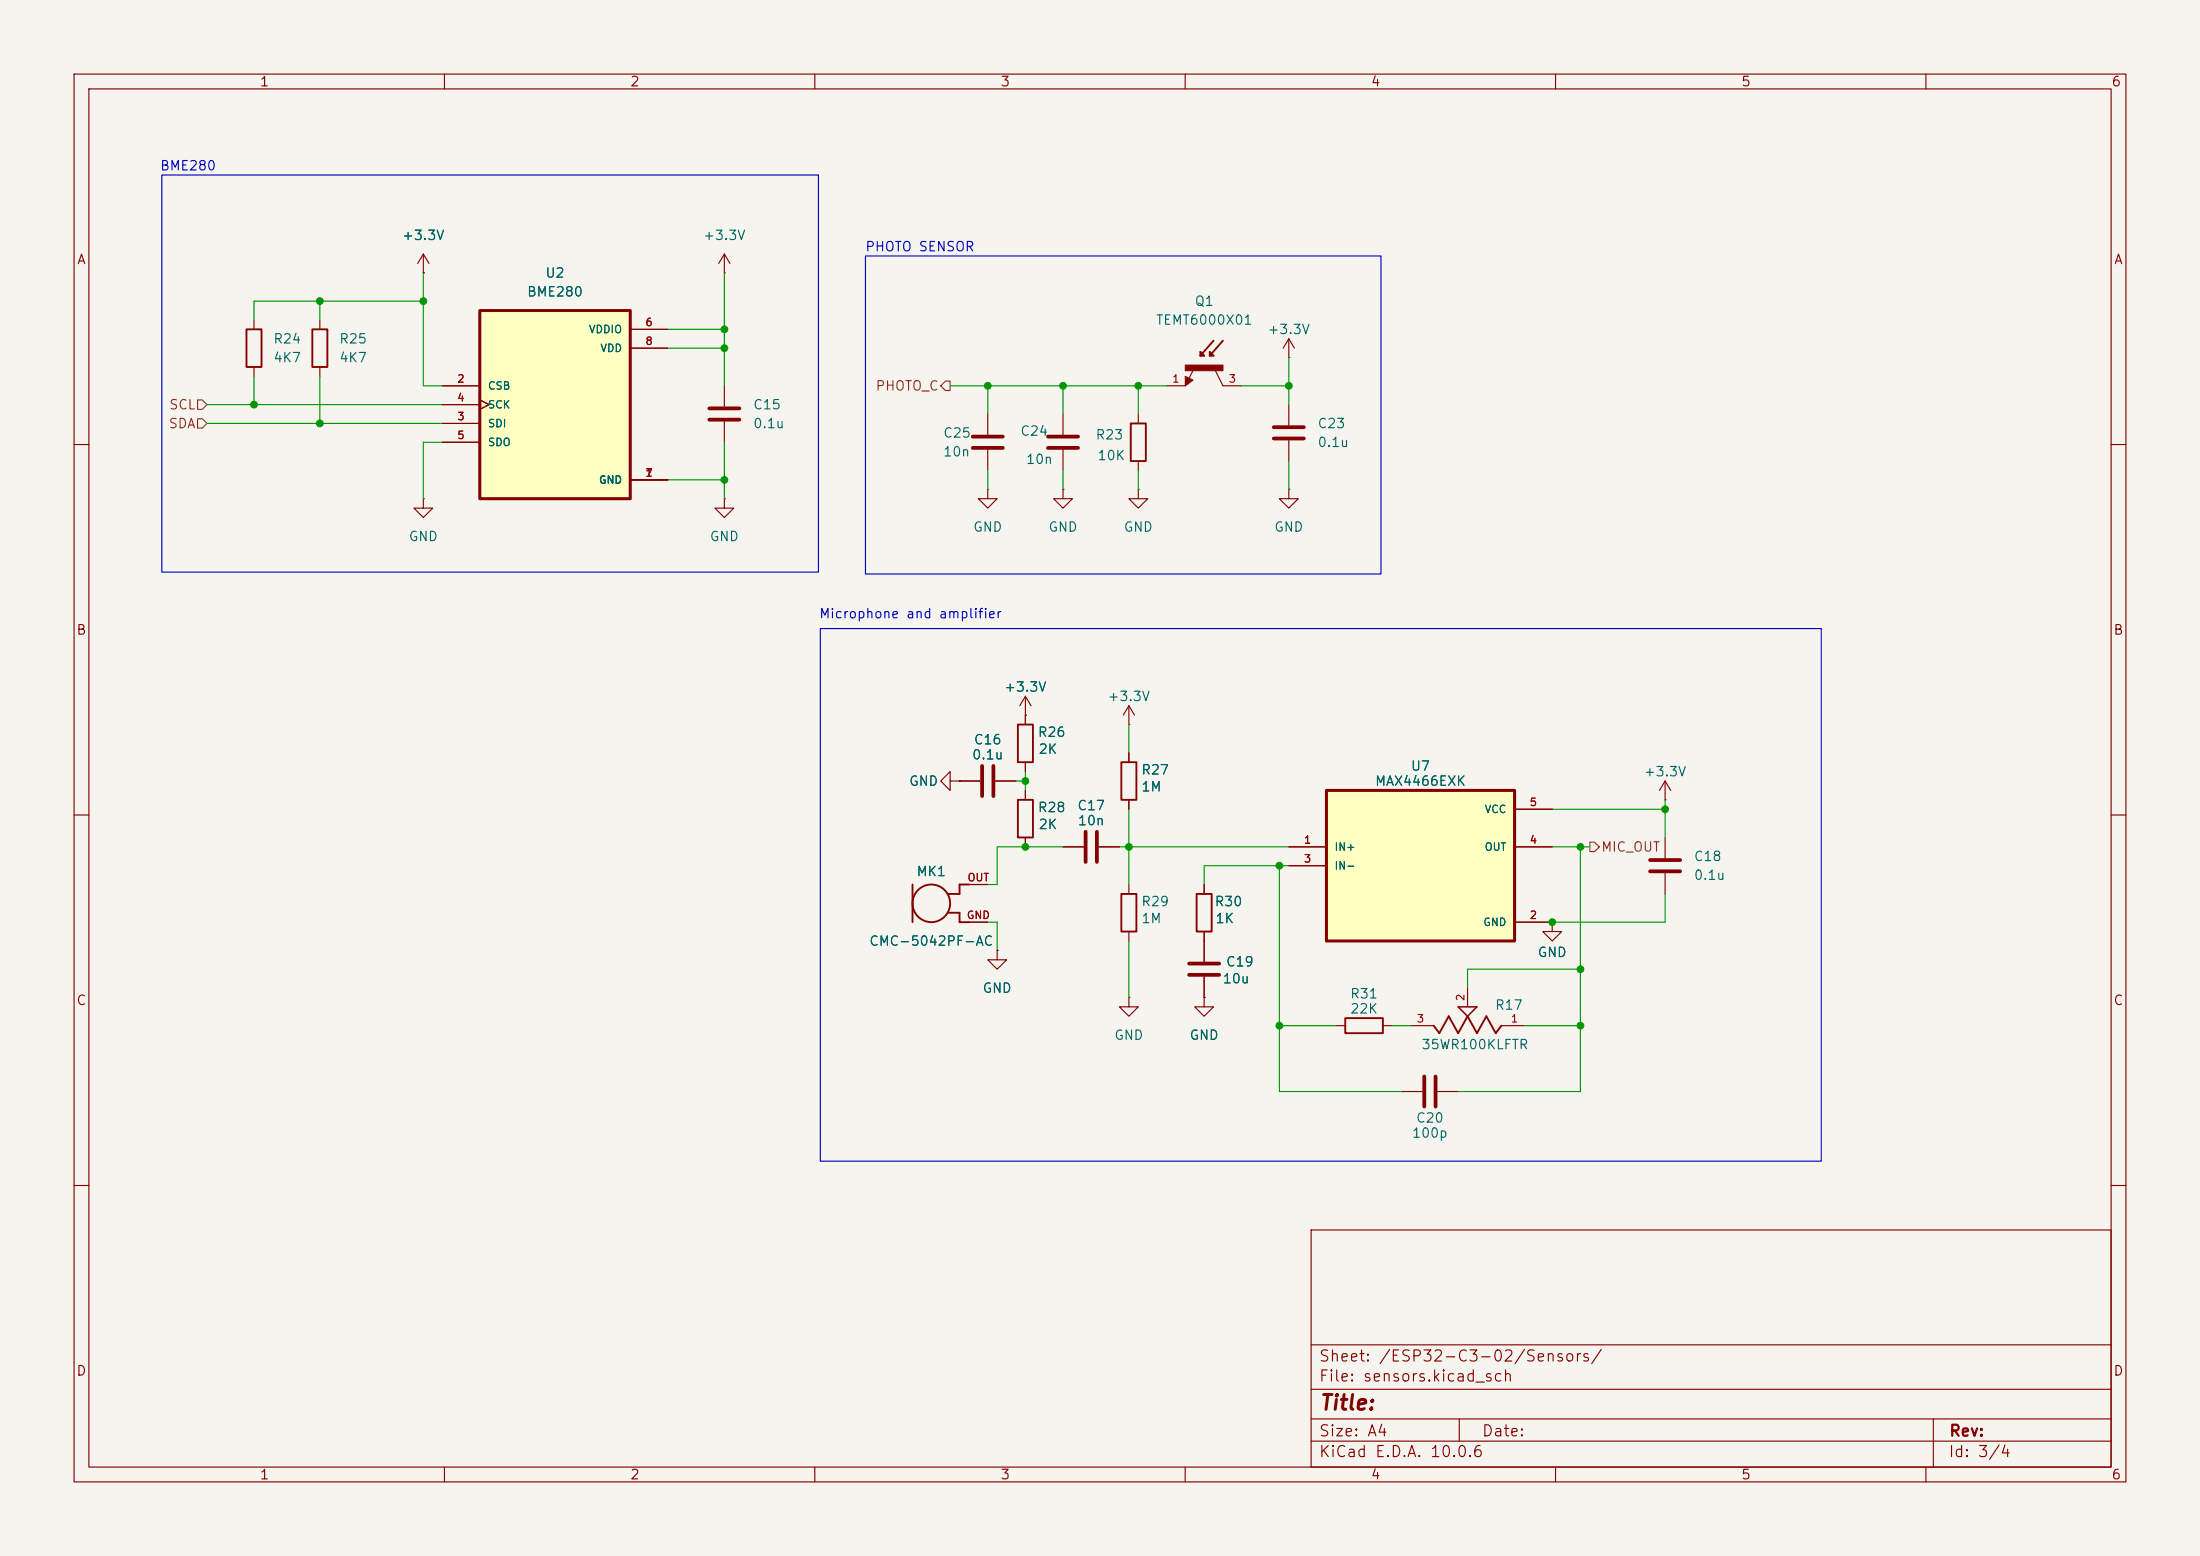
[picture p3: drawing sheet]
<svg xmlns="http://www.w3.org/2000/svg" width="297mm" height="210mm" viewBox="0 0 297 210" stroke-linecap="round" stroke-linejoin="round" font-family="sans-serif">
<path d="M0 0h297v210h-297z" fill="#f5f4ef" stroke="#f5f4ef" stroke-width=".14"/>
<g fill="none" stroke="#840000" stroke-width=".15">
<path d="M10 10h277v190h-277zM12 12h273v186h-273zM60 10v2M110 10v2M160 10v2M210 10v2M260 10v2M34.3 43.2v1.3M34.3 49.5v1.3M43.2 43.2v1.3M43.2 49.5v1.3M133.3 55.9v2.8"/>
<path d="M143.5 55.9v2.8M153.7 55.9v1.3M174 48.3h.1M174 45.7l-.8 1.3M174 45.7l.8 1.3M174 45.7v2.6M174 54.6v2.8M174 59.4v2.8M10 60h2M133.3 66v1.3h1.3l-1.3 1.3-1.2-1.3h1.2M133.3 66h.1M133.3 60.7v2.8"/>
<path d="M143.5 60.7v2.8M153.7 66v1.3h1.2l-1.2 1.3-1.3-1.3h1.3M153.7 66h.1M153.7 62.2v1.3M174 66v1.3h1.3l-1.3 1.3-1.3-1.3h1.3M174 66h.1M285 60h2M138.4 96.5h.1M138.4 94l-.7 1.3M138.4 94l.8 1.3M138.4 94v3.8M152.4 97.8h.1"/>
<path d="M152.4 95.3v2.5M152.4 95.3l-.8 1.2M152.4 95.3l.8 1.2M10 110h2M129.5 105.4h2.8M130.8 119.4h2.5M134.4 105.4h2.8M138.4 102.9v1.2M152.4 119.4v1.3M162.6 119.4v1.3M285 110h2M130.8 124.5h2.5"/>
<path d="M152.4 125.7v1.3M162.6 125.7v1.3M180.3 138.4h1.3M186.7 138.4h1.3M190.5 138.4h3M198.1 133.4v2.5M202.7 138.4h3M209.5 124.5v1.2h1.3l-1.3 1.3-1.2-1.3h1.2M209.5 124.5h.1M189.2 147.3h2.8M194.1 147.3h2.7M10 160h2"/>
<path d="M177 166h108v32h-108zM285 160h2M60 198v2M110 198v2M160 198v2M177 194.5h108M177 191.5h108M177 187.5h108M177 181.5h108M197 191.5v3M210 198v2M260 198v2"/>
<path d="M261 191.5v6.5"/>
</g>
<g fill="none" stroke="#840000" stroke-width=".25">
<path d="M33.3 44.5h2v5h-2zM42.2 44.5h2v5h-2zM152.7 57.2h2v5h-2zM137.4 97.8h2v5.1h-2zM123.2 119.4v5.1M130.8 119.4h-1.3v1.3h-1.5M128 123.2h1.5v1.3h1.3M151.4 120.7h2v5h-2zM161.5 120.7h2.1v5h-2.1zM181.6 137.4h5.1v2h-5.1zM193.5 138.4l.8 1 1.3-2.2 1.2 2.2 1.3-2.2 1.3 2.2 1.3-2.2 1.2 2.2 .8-1"/>
<circle cx="125.7" cy="121.9" r="2.54"/>
</g>
<path d="M131.3 58.9h4.1M141.5 58.9h4M172 57.7h4M172 59.2h4M131.3 60.5h4.1M141.5 60.5h4M132.6 103.4v4M134.1 103.4v4M192.3 145.3v4.1M193.8 145.3v4.1" fill="none" stroke="#840000" stroke-width=".51"/>
<path d="M196.8 135.9h2.6l-1.3 1.3z" fill="none" stroke="#840000" stroke-width=".2"/>
<path d="M64.8 41.9h20.3v25.4h-20.3z" fill="#ffffc2"/>
<path d="M64.8 41.9h20.3v25.4h-20.3z" fill="none" stroke="#840000" stroke-width=".41"/>
<g fill="none" stroke="#840000" stroke-width=".15">
<path d="M57.1 36.8h.1M57.1 34.3l-.7 1.3M57.1 34.3l.8 1.3M57.1 34.3v2.5M59.7 52.1h5.1M59.7 57.2h5.1M59.7 54.6h5.1M59.7 59.7h5.1M64.8 54l1.2 .6-1.2 .6M85.1 44.5h5.1M85.1 47h5.1M157.5 52.1h2.5"/>
<path d="M160 50.8l1 .5-1 .8zM161.1 49.8l-.6 1.3M164.1 50l1 2.1h2.5M57.1 67.3v1.3h1.3l-1.3 1.3-1.2-1.3h1.2M57.1 67.3h.1M85.1 64.8h5.1M224.8 108h.1M224.8 105.4l-.8 1.3M224.8 105.4l.8 1.3M224.8 105.4v2.6"/>
</g>
<path d="M160.1 51.1v.7l.7-.5-.5-.2v.3l.2-.1M162.1 47.5l.5 .5h-.5zM163.3 47.5l.5 .5h-.5zM163.8 46l-1.7 2M165.1 46l-1.8 2" fill="none" stroke="#840000" stroke-width=".25"/>
<path d="M160 49.3h5.1v.7h-5.1z" fill="#840000" stroke="#840000" stroke-width=".14"/>
<path d="M179.1 106.7h25.4v20.3h-25.4z" fill="#ffffc2"/>
<path d="M179.1 106.7h25.4v20.3h-25.4z" fill="none" stroke="#840000" stroke-width=".41"/>
<g fill="none" stroke="#840000" stroke-width=".15">
<path d="M57.1 36.8h.1M97.8 36.8h.1M97.8 34.3v2.5M97.8 34.3l-.8 1.3M97.8 34.3l.8 1.3M59.7 52.1h5.1M59.7 57.2h5.1M59.7 54.6h5.1M59.7 59.7h5.1M64.8 54l1.2 .6-1.2 .6M85.1 44.5h5.1M85.1 47h5.1"/>
<path d="M97.8 52.1v2.8M97.8 56.9v2.8M85.1 64.8h5.1M97.8 67.3v1.3h1.3l-1.3 1.3-1.3-1.3h1.3M97.8 67.3h.1M143.5 66v1.3h1.3l-1.3 1.3-1.3-1.3h1.3M143.5 66h.1M138.4 96.5h.1M138.4 96.5v1.3M128.3 105.4v-1.3l-1.3 1.3 1.3 1.3v-1.3h1.2M129.5 105.4h.1M129.5 105.4h2.8"/>
<path d="M130.8 119.4h2.5M134.4 105.4h2.8M138.4 102.9v1.2M138.4 106.7v1.3M138.4 113v1.3M143.5 114.3h2.8M148.3 114.3h2.8M152.4 101.6v1.3M152.4 108v1.2M162.6 119.4v1.3M174 114.3h5.1M174 116.8h5.1"/>
<path d="M204.5 114.3h5M204.5 109.2h5M224.8 113v2.8M224.8 117.9v2.8M130.8 124.5h2.5M134.6 128.3v1.2h1.3l-1.3 1.3-1.3-1.3h1.3M134.6 128.3h.1M152.4 134.6v1.3h1.3l-1.3 1.3-1.3-1.3h1.3M152.4 134.6h.1M162.6 134.6v1.3h1.2l-1.2 1.3-1.3-1.3h1.3M162.6 134.6h.1M162.6 125.7v4.1"/>
<path d="M162.6 131.8v2.8M204.5 124.5h5M209.5 124.5h.1"/>
</g>
<path d="M95.8 55.1h4M95.8 56.6h4M146.6 112.3v4M148.1 112.3v4M222.8 116.1h4M222.8 117.6h4M160.5 131.6h4.1M160.5 130h4.1" fill="none" stroke="#840000" stroke-width=".51"/>
<path d="M137.4 108h2v5h-2zM151.4 102.9h2v5.1h-2z" fill="none" stroke="#840000" stroke-width=".25"/>
<path d="M26.7 56.5h.6l.6 .7-.6 .6h-.6zM26.7 54h.6l.6 .6-.6 .6h-.6zM127.6 51.4h.7v1.3h-.7l-.6-.6zM214.6 113.7h.7l.6 .6-.6 .6h-.7z" fill="none" stroke="#725600" stroke-width=".15"/>
<g fill="none" stroke="#009600" stroke-width=".15">
<path d="M57.1 36.8v15.3h2.6M97.8 36.8v15.3M27.9 57.2h31.8M27.9 54.6h31.8M34.3 50.8v3.8M43.2 40.6v2.6M43.2 50.8v6.4M57.1 40.6h-22.8v2.6M59.7 59.7h-2.6v7.6M90.2 47h7.6M90.2 44.5h7.6M97.8 59.7v7.6"/>
<path d="M128.3 52.1h29.2M133.3 52.1v3.8M143.5 52.1v3.8M153.7 52.1v3.8M167.6 52.1h6.4M174 48.3v6.3M90.2 64.8h7.6M133.3 63.5v2.5M143.5 63.5v2.5M153.7 63.5v2.5M174 62.2v3.8M152.4 97.8v3.8"/>
<path d="M137.2 105.4h1.2M138.4 104.1v2.6M143.5 114.3h-8.9v5.1h-1.3M151.1 114.3h22.9M152.4 109.2v10.2M172.7 116.8v30.5h16.5M174 116.8h-11.4v2.6M209.5 109.2h15.3M209.5 114.3h5.1M213.4 114.3v33h-16.6M224.8 108v5M133.3 124.5h1.3v3.8"/>
<path d="M152.4 127v7.6M172.7 138.4h7.6M188 138.4h2.5M205.7 138.4h7.7M213.4 130.8h-15.3v2.6M224.8 120.7v3.8h-15.3"/>
</g>
<path d="M21.8 23.6h88.7v53.6h-88.7zM116.8 34.5h69.6v43h-69.6zM110.7 84.8h135.2v71.9h-135.2z" fill="none" stroke="#0000c2" stroke-width=".15"/>
<g fill="#009600" stroke="#009600" stroke-width=".14">
<circle cx="43.2" cy="40.6" r=".46"/>
<circle cx="34.3" cy="54.6" r=".46"/>
<circle cx="43.2" cy="57.2" r=".46"/>
<circle cx="97.8" cy="44.5" r=".46"/>
<circle cx="97.8" cy="64.8" r=".46"/>
<circle cx="57.1" cy="40.6" r=".46"/>
<circle cx="97.8" cy="47" r=".46"/>
<circle cx="213.4" cy="130.8" r=".46"/>
<circle cx="213.4" cy="114.3" r=".46"/>
<circle cx="213.4" cy="138.4" r=".46"/>
<circle cx="224.8" cy="109.2" r=".46"/>
<circle cx="209.5" cy="124.5" r=".46"/>
<circle cx="138.4" cy="114.3" r=".46"/>
<circle cx="152.4" cy="114.3" r=".46"/>
<circle cx="172.7" cy="138.4" r=".46"/>
<circle cx="138.4" cy="105.4" r=".46"/>
<circle cx="172.7" cy="116.8" r=".46"/>
<circle cx="174" cy="52.1" r=".46"/>
<circle cx="153.7" cy="52.1" r=".46"/>
<circle cx="133.3" cy="52.1" r=".46"/>
<circle cx="143.5" cy="52.1" r=".46"/>
</g>
<text font-size="2" fill="#840000" x="178" y="190.8">Title:</text>
<g font-size="1.5" fill="#840000">
<text x="178" y="184.1">Sheet: /ESP32-C3-02/Sensors/</text>
<text x="178" y="186.8">File: sensors.kicad_sch</text>
<text x="178" y="197">KiCad E.D.A. 10.0.6</text>
<text x="178" y="194.2">Size: A4</text>
<text x="200" y="194.2">Date:</text>
<text x="263" y="197">Id: 3/4</text>
<text x="263" y="194.2">Rev:</text>
</g>
<g font-size="1.3" fill="#840000">
<text x="35" y="12">1</text>
<text x="85" y="12">2</text>
<text x="135" y="12">3</text>
<text x="185" y="12">4</text>
<text x="235" y="12">5</text>
<text x="285" y="12">6</text>
<text x="10.3" y="36">A</text>
<text x="285.3" y="36">A</text>
<text x="10.2" y="86">B</text>
<text x="285.2" y="86">B</text>
<text x="10.2" y="136">C</text>
<text x="285.2" y="136">C</text>
<text x="10.2" y="186">D</text>
<text x="285.2" y="186">D</text>
<text x="35" y="200">1</text>
<text x="85" y="200">2</text>
<text x="135" y="200">3</text>
<text x="185" y="200">4</text>
<text x="235" y="200">5</text>
<text x="285" y="200">6</text>
</g>
<g font-size="1.3" fill="#0000c2">
<text x="21.5" y="23.3">BME280</text>
<text x="116.7" y="34.2">PHOTO SENSOR</text>
<text x="110.5" y="83.8">Microphone and amplifier</text>
</g>
<g font-size="1.3" fill="#006464">
<text x="54.2" y="32.7">+3.3V</text>
<text x="94.8" y="32.7">+3.3V</text>
<text x="71.1" y="40.3">BME280</text>
<text x="73.5" y="37.8">U2</text>
<text x="161.2" y="41.6">Q1</text>
<text x="36.8" y="46.7">R24</text>
<text x="45.7" y="46.7">R25</text>
<text x="156" y="44.1">TEMT6000X01</text>
<text x="171" y="45.4">+3.3V</text>
<text x="36.8" y="49.2">4K7</text>
<text x="45.7" y="49.2">4K7</text>
<text x="101.6" y="55.6">C15</text>
<text x="101.6" y="58.1">0.1u</text>
<text x="127.2" y="59.4">C25</text>
<text x="137.7" y="59.1">C24</text>
<text x="147.8" y="59.6">R23</text>
<text x="177.8" y="58.1">C23</text>
<text x="127.2" y="61.9">10n</text>
<text x="138.4" y="62.9">10n</text>
<text x="148.1" y="62.4">10K</text>
<text x="177.8" y="60.7">0.1u</text>
<text x="55.1" y="73.4">GND</text>
<text x="95.7" y="73.4">GND</text>
<text x="131.3" y="72.1">GND</text>
<text x="141.4" y="72.1">GND</text>
<text x="151.6" y="72.1">GND</text>
<text x="171.9" y="72.1">GND</text>
<text x="135.5" y="93.7">+3.3V</text>
<text x="149.4" y="94.9">+3.3V</text>
<text x="131.4" y="100.8">C16</text>
<text x="140" y="99.8">R26</text>
<text x="122.6" y="106.4">GND</text>
<text x="131.1" y="102.8">0.1u</text>
<text x="140.1" y="102.1">2K</text>
<text x="154" y="104.8">R27</text>
<text x="154" y="107.1">1M</text>
<text x="185.5" y="106.4">MAX4466EXK</text>
<text x="190.4" y="104.3">U7</text>
<text x="221.8" y="105.1">+3.3V</text>
<text x="140" y="109.9">R28</text>
<text x="140.1" y="112.2">2K</text>
<text x="145.3" y="109.7">C17</text>
<text x="145.4" y="111.7">10n</text>
<text x="123.6" y="118.6">MK1</text>
<text x="228.6" y="116.5">C18</text>
<text x="228.6" y="119.1">0.1u</text>
<text x="154" y="122.6">R29</text>
<text x="154" y="124.9">1M</text>
<text x="163.9" y="122.6">R30</text>
<text x="164" y="124.9">1K</text>
<text x="117.3" y="128">CMC-5042PF-AC</text>
<text x="165.4" y="130.8">C19</text>
<text x="207.5" y="129.5">GND</text>
<text x="132.6" y="134.3">GND</text>
<text x="165" y="133">10u</text>
<text x="182.2" y="135.1">R31</text>
<text x="182.2" y="137.1">22K</text>
<text x="201.7" y="136.6">R17</text>
<text x="150.3" y="140.7">GND</text>
<text x="160.5" y="140.7">GND</text>
<text x="191.8" y="141.9">35WR100KLFTR</text>
<text x="190.5" y="153.9">100p</text>
<text x="191.1" y="151.8">C20</text>
</g>
<g font-size="1.3" fill="#725600">
<text x="118.1" y="53">PHOTO_C</text>
<text x="22.7" y="58.1">SDA</text>
<text x="22.7" y="55.6">SCL</text>
<text x="216.1" y="115.3">MIC_OUT</text>
</g>
<g font-size="1" fill="#006464">
<text x="79.4" y="45.2">VDDIO</text>
<text x="81" y="47.8">VDD</text>
<text x="65.8" y="52.8">CSB</text>
<text x="65.8" y="57.9">SDI</text>
<text x="65.8" y="55.4">SCK</text>
<text x="65.8" y="60.5">SDO</text>
<text x="80.8" y="65.5">GND</text>
<text x="200.3" y="110">VCC</text>
<text x="180.1" y="115.1">IN+</text>
<text x="180.1" y="117.6">IN-</text>
<text x="200.3" y="115.1">OUT</text>
<text x="200.2" y="125.2">GND</text>
</g>
<g font-size="1" fill="#a90000">
<text x="87" y="44.3">6</text>
<text x="87" y="46.8">8</text>
<text x="61.6" y="51.9">2</text>
<text x="158.2" y="51.9">1</text>
<text x="165.8" y="51.9">3</text>
<text x="61.6" y="57">3</text>
<text x="61.6" y="54.4">4</text>
<text x="61.6" y="59.5">5</text>
<text x="87" y="64.6">1</text>
<text x="87" y="64.6">7</text>
<text x="206.4" y="109">5</text>
<text x="130.5" y="119.2">OUT</text>
<text x="175.9" y="114.1">1</text>
<text x="175.9" y="116.7">3</text>
<text x="206.4" y="114.1">4</text>
<text x="130.4" y="124.3">GND</text>
<text x="206.4" y="124.3">2</text>
<text x="197.9" y="135.2" transform="rotate(-90 197.9 135.2)">2</text>
<text x="191.2" y="138.2">3</text>
<text x="203.9" y="138.2">1</text>
</g>
</svg>
